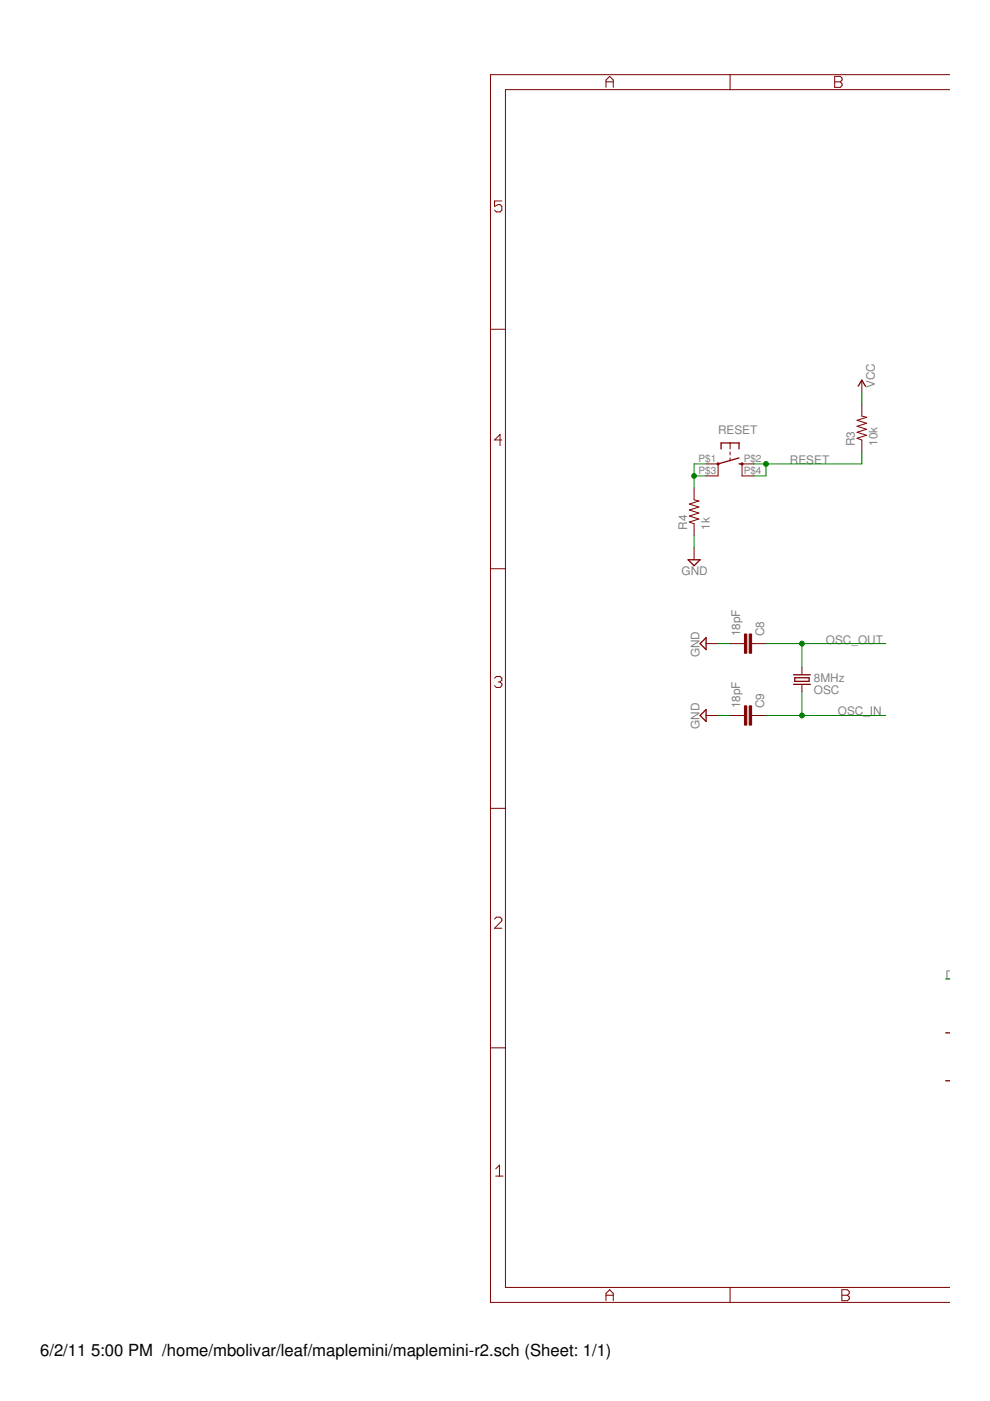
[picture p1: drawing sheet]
<svg xmlns="http://www.w3.org/2000/svg" width="210mm" height="297mm" viewBox="0 0 210 297" stroke-linecap="round" stroke-linejoin="round" font-family="sans-serif">
<g fill="#800000" stroke="#800000" stroke-width=".21">
<path d="M149.7 98.4h2.5z"/>
<path d="M149.7 100.9h2.5z"/>
<path d="M157.3 100.9h2.6z"/>
<path d="M157.3 98.4h2.6z"/>
<path d="M154.8 95.8v.7z"/>
<path d="M154.8 97.1v.6z"/>
<path d="M154.8 93.9v1.3z"/>
<path d="M157.3 98.4v2.5z"/>
<path d="M152.2 98.4v2.5z"/>
<path d="M182.7 80.6v2.5z"/>
<path d="M159.9 151.7h2.5z"/>
<path d="M154.8 151.7h2.5z"/>
<path d="M159.4 151.7h.5z"/>
<path d="M157.3 151.7h.5z"/>
<path d="M159.9 136.5h2.5z"/>
<path d="M154.8 136.5h2.5z"/>
<path d="M159.4 136.5h.5z"/>
<path d="M157.3 136.5h.5z"/>
<path d="M147.2 116.1v2.6z"/>
<path d="M149.7 151.7h2.5z"/>
<path d="M149.7 136.5h2.5z"/>
<path d="M104 276.1h50.8z"/>
<path d="M154.8 276.1h46.6z"/>
<path d="M154.8 15.8h46.6z"/>
<path d="M104 15.8h50.8z"/>
<path d="M104 15.8v54z"/>
<path d="M104 69.8v50.8z"/>
<path d="M104 120.6v50.8z"/>
<path d="M104 171.4v50.8z"/>
<path d="M104 222.2v53.9z"/>
<path d="M107.2 273h47.6z"/>
<path d="M154.8 273h46.6z"/>
<path d="M154.8 19h46.6z"/>
<path d="M107.2 19h47.6z"/>
<path d="M107.2 19v50.8z"/>
<path d="M107.2 69.8v50.8z"/>
<path d="M107.2 120.6v50.8z"/>
<path d="M107.2 171.4v50.8z"/>
<path d="M107.2 222.2v50.8z"/>
<path d="M104 171.4h3.2z"/>
<path d="M104 222.2h3.2z"/>
<path d="M104 120.6h3.2z"/>
<path d="M154.8 15.8v3.2z"/>
<path d="M104 69.8h3.2z"/>
<path d="M154.8 273v3.1z"/>
<path d="M128.5 274.2v1.6z"/>
<path d="M128.5 274.2l.8-.8z"/>
<path d="M129.3 273.4l.7 .8z"/>
<path d="M130 274.2v1.6z"/>
<path d="M128.5 274.6h1.5z"/>
<path d="M178.5 273.4v2.4z"/>
<path d="M178.5 273.4h1.2z"/>
<path d="M179.7 273.4l.4 .4z"/>
<path d="M180.1 273.8v.4z"/>
<path d="M180.1 274.2l-.4 .4z"/>
<path d="M179.7 274.6l.4 .4z"/>
<path d="M180.1 275v.4z"/>
<path d="M180.1 275.4l-.4 .4z"/>
<path d="M178.5 275.8h1.2z"/>
<path d="M178.5 274.6h1.2z"/>
<path d="M177 16.2v2.3z"/>
<path d="M177 16.2h1.2z"/>
<path d="M178.2 16.2l.3 .4z"/>
<path d="M178.5 16.6v.4z"/>
<path d="M178.5 17l-.3 .4z"/>
<path d="M178.2 17.4l.3 .4z"/>
<path d="M178.5 17.8v.3z"/>
<path d="M178.5 18.1l-.3 .4z"/>
<path d="M177 18.5h1.2z"/>
<path d="M177 17.4h1.2z"/>
<path d="M128.5 17v1.5z"/>
<path d="M128.5 17l.8-.8z"/>
<path d="M129.3 16.2l.7 .8z"/>
<path d="M130 17v1.5z"/>
<path d="M128.5 17.4h1.5z"/>
<path d="M104.9 42.6h1.5z"/>
<path d="M104.9 42.6v1.2z"/>
<path d="M104.9 43.8l.7-.4z"/>
<path d="M105.6 43.4h.4z"/>
<path d="M106 43.4l.4 .4z"/>
<path d="M106.4 43.8v.8z"/>
<path d="M106.4 44.6l-.4 .3z"/>
<path d="M105.2 44.9h.8z"/>
<path d="M104.9 44.6l.3 .3z"/>
<path d="M106 92.1v2.4z"/>
<path d="M106 92.1l-1.1 1.2z"/>
<path d="M104.9 93.3h1.5z"/>
<path d="M104.9 143.8l.3-.4z"/>
<path d="M105.2 143.4h.8z"/>
<path d="M106 143.4l.4 .4z"/>
<path d="M106.4 143.8v.4z"/>
<path d="M106.4 144.2l-.4 .4z"/>
<path d="M105.6 144.6h.4z"/>
<path d="M106 144.6l.4 .4z"/>
<path d="M106.4 145v.4z"/>
<path d="M106.4 145.4l-.4 .4z"/>
<path d="M105.2 145.8h.8z"/>
<path d="M104.9 145.4l.3 .4z"/>
<path d="M104.9 196.8h1.5z"/>
<path d="M106.4 195.2l-1.5 1.6z"/>
<path d="M106.4 194.9v.3z"/>
<path d="M106 194.5l.4 .4z"/>
<path d="M105.2 194.5h.8z"/>
<path d="M105.2 194.5l-.3 .4z"/>
<path d="M105.1 247.8l.8-.8z"/>
<path d="M105.9 247v2.4z"/>
<path d="M105.1 249.4h1.6z"/>
<path d="M182.7 85.7v2.5z"/>
<path d="M182.7 93.3v2.5z"/>
<path d="M181.7 92.9l1 .4z"/>
<path d="M181.7 92.9l2-.6z"/>
<path d="M181.7 91.7l2 .6z"/>
<path d="M181.7 91.7l2-.7z"/>
<path d="M181.7 90.4l2 .6z"/>
<path d="M181.7 90.4l2-.7z"/>
<path d="M181.7 89.1l2 .6z"/>
<path d="M181.7 89.1l2-.6z"/>
<path d="M182.7 88.2l1 .3z"/>
<path d="M147.2 103.4v2.6z"/>
<path d="M147.2 111.1v2.5z"/>
<path d="M146.2 110.7l1 .4z"/>
<path d="M146.2 110.7l2-.7z"/>
<path d="M146.2 109.4l2 .6z"/>
<path d="M146.2 109.4l2-.6z"/>
<path d="M146.2 108.1l2 .7z"/>
<path d="M146.2 108.1l2-.6z"/>
<path d="M146.2 106.9l2 .6z"/>
<path d="M146.2 106.9l2-.7z"/>
<path d="M147.2 106l1 .2z"/>
<path d="M170 145.1v1.5z"/>
<path d="M170 141.5v1.6z"/>
</g>
<g fill="#800000" stroke="#800000" stroke-width=".28">
<path d="M156.7 98.4h.6z"/>
<path d="M156.7 93.9v1.3z"/>
<path d="M152.9 93.9v1.3z"/>
<path d="M154.8 93.9h1.9z"/>
<path d="M152.9 93.9h1.9z"/>
<path d="M152.2 98.4l4.5-1.3z"/>
<path d="M200.5 229.1h.9z"/>
<path d="M200.5 219h.9z"/>
<path d="M182.7 80.6l.8 1.3z"/>
<path d="M182.7 80.6l-.7 1.3z"/>
<path d="M145.9 118.7h2.5z"/>
<path d="M148.4 118.7l-1.2 1.2z"/>
<path d="M145.9 118.7l1.3 1.2z"/>
<path d="M149.7 150.4v2.6z"/>
<path d="M148.4 151.7l1.3 1.3z"/>
<path d="M148.4 151.7l1.3-1.3z"/>
<path d="M149.7 135.2v2.5z"/>
<path d="M148.4 136.5l1.3 1.2z"/>
<path d="M148.4 136.5l1.3-1.3z"/>
<path d="M168.5 143.7h3.1z"/>
<path d="M171.6 143.7v.8z"/>
<path d="M168.5 144.5h3.1z"/>
<path d="M168.5 143.7v.8z"/>
<path d="M168.3 145.1h3.5z"/>
<path d="M168.3 143.1h3.5z"/>
</g>
<g fill="none" stroke="#800000" stroke-width=".42">
<circle cx="152.2" cy="98.4" r=".13"/>
<circle cx="157.3" cy="98.4" r=".13"/>
</g>
<g fill="#800000" stroke="#800000" stroke-width=".21">
<path d="M157.8 149.7h.5v4h-.5z"/>
<path d="M158.9 149.7h.5v4h-.5z"/>
<path d="M157.8 134.4h.5v4.1h-.5z"/>
<path d="M158.9 134.4h.5v4.1h-.5z"/>
</g>
<g fill="#008000" stroke="#008000" stroke-width=".21">
<path d="M182.7 83.1v2.6z"/>
<path d="M200.5 207.6h.9z"/>
<path d="M152.2 151.7h2.6z"/>
<path d="M152.2 136.5h2.6z"/>
<path d="M147.2 113.6v2.5z"/>
<path d="M170 151.7h17.8z"/>
<path d="M162.4 151.7h7.6z"/>
<path d="M170 146.6v5.1z"/>
<path d="M170 136.5h17.8z"/>
<path d="M162.4 136.5h7.6z"/>
<path d="M170 136.5v5z"/>
<path d="M147.2 98.4h2.5z"/>
<path d="M147.2 98.4v2.5z"/>
<path d="M147.2 100.9v2.5z"/>
<path d="M147.2 100.9h2.5z"/>
<path d="M159.9 98.4h2.5z"/>
<path d="M162.4 98.4v2.5z"/>
<path d="M159.9 100.9h2.5z"/>
<path d="M162.4 98.4h20.3z"/>
<path d="M182.7 95.8v2.6z"/>
<circle cx="170" cy="151.7" r=".51"/>
<circle cx="170" cy="136.5" r=".51"/>
<circle cx="147.2" cy="100.9" r=".51"/>
<circle cx="162.4" cy="98.4" r=".51"/>
</g>
<g font-size="3.5">
<text x="8.5" y="287.5">6/2/11</text>
<text x="19.3" y="287.5">5:00 PM /home/mbolivar/leaf/maplemini/maplemini-r2.sch (Sheet: 1/1)</text>
</g>
<g font-size="2.5" fill="#808080">
<text x="185.5" y="82.3" transform="rotate(-90 185.5 82.3)">VCC</text>
<text x="152.2" y="92">RESET</text>
<text x="181.2" y="94.6" transform="rotate(-90 181.2 94.6)">R3</text>
<text x="186" y="94.6" transform="rotate(-90 186 94.6)">10k</text>
<text x="167.5" y="98.4">RESET</text>
<text x="145.7" y="112.3" transform="rotate(-90 145.7 112.3)">R4</text>
<text x="150.5" y="112.3" transform="rotate(-90 150.5 112.3)">1k</text>
<text x="144.5" y="121.9">GND</text>
<text x="156.9" y="134.9" transform="rotate(-90 156.9 134.9)">18pF</text>
<text x="162" y="134.9" transform="rotate(-90 162 134.9)">C8</text>
<text x="175.1" y="136.5">OSC_OUT</text>
<text x="148.3" y="139.3" transform="rotate(-90 148.3 139.3)">GND</text>
<text x="172.6" y="144.6">8MHz</text>
<text x="172.6" y="147.1">OSC</text>
<text x="148.3" y="154.6" transform="rotate(-90 148.3 154.6)">GND</text>
<text x="156.9" y="150.2" transform="rotate(-90 156.9 150.2)">18pF</text>
<text x="162" y="150.2" transform="rotate(-90 162 150.2)">C9</text>
<text x="177.6" y="151.7">OSC_IN</text>
<text x="200.5" y="207.6">DISC</text>
</g>
<g font-size="2.1" fill="#808080">
<text x="148.1" y="98">P$1</text>
<text x="148.1" y="100.6">P$3</text>
<text x="157.7" y="100.6">P$4</text>
<text x="157.7" y="98">P$2</text>
</g>
</svg>
